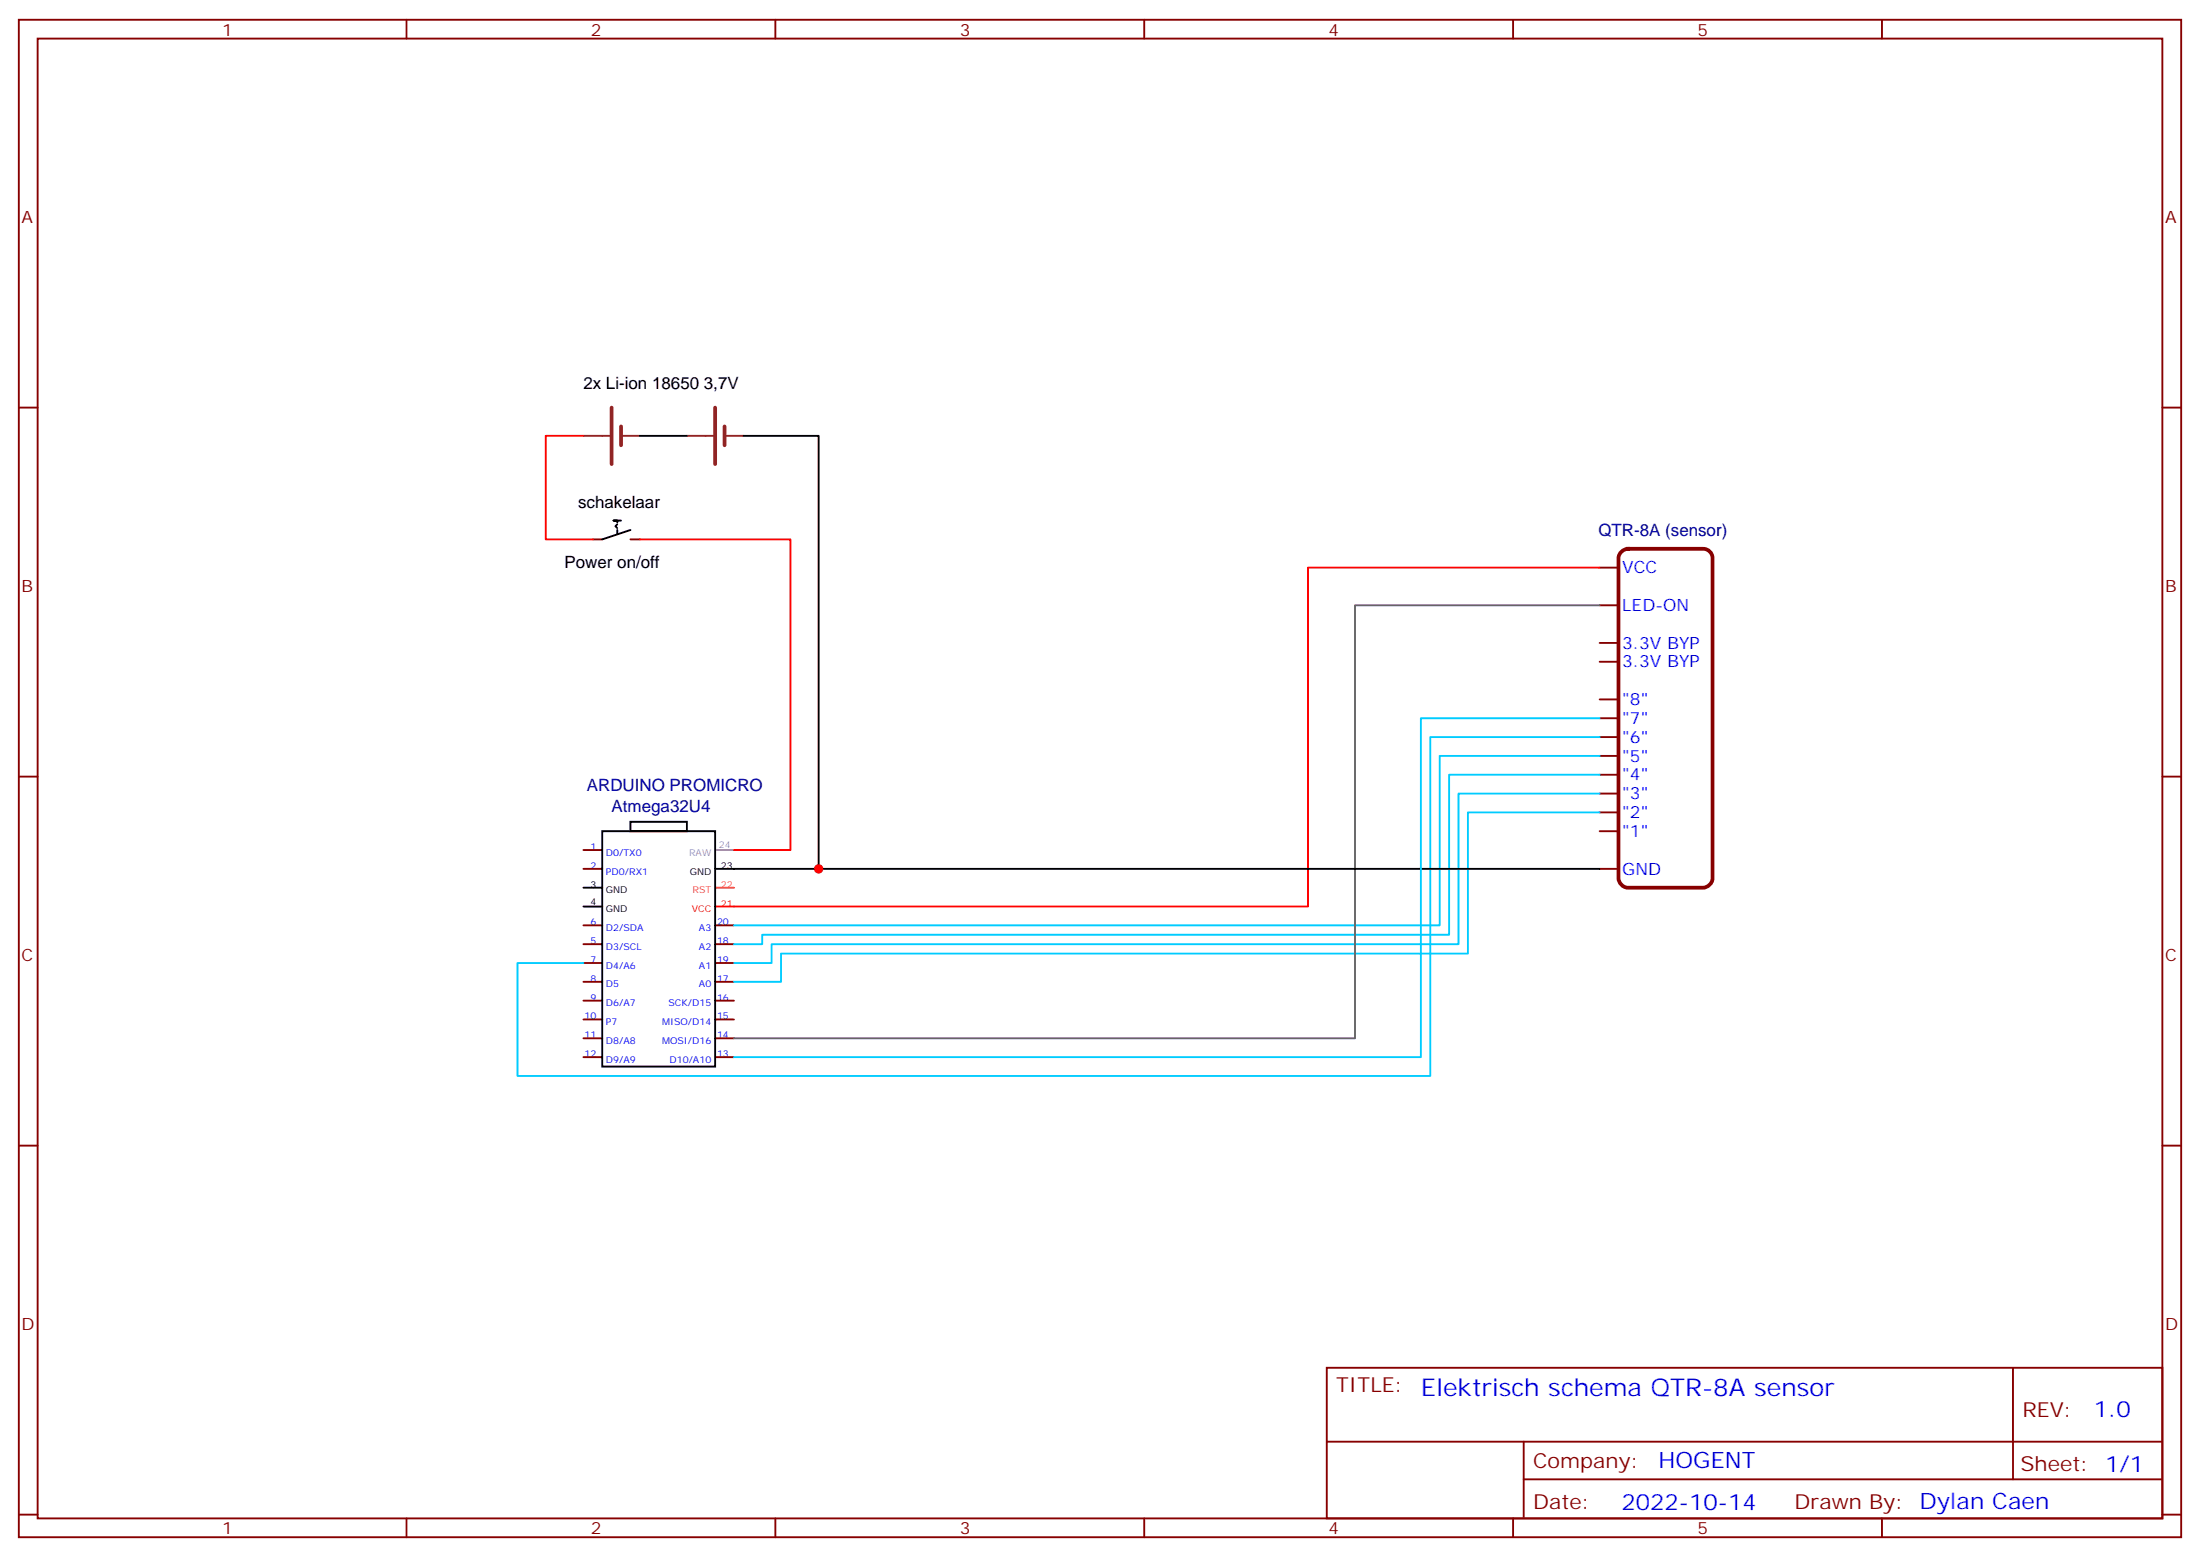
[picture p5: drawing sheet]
<svg xmlns="http://www.w3.org/2000/svg" width="412mm" height="292mm" viewBox="0 0 412 292" stroke-linecap="round" stroke-linejoin="round" font-family="sans-serif">
<g fill="none" stroke="#870000" stroke-width=".35">
<path d="M3.5 3.7h405.4v284.3h-405.4zM7.1 7.2h398.2v277.3h-398.2zM76.2 3.7v3.5M145.3 3.7v3.5M214.5 3.7v3.5M283.6 3.7v3.5M352.8 3.7v3.5M3.5 76.4h3.6M405.3 76.4h3.6M111.1 101.1h1.8M118.2 101.1h1.7M299.9 106.4h3.5"/>
<path d="M299.9 113.4h3.5M299.9 138.1h3.5M299.9 134.6h3.5M299.9 131.1h3.5M299.9 124h3.5M299.9 120.5h3.5M3.5 145.5h3.6M109.4 159.3h3.5M299.9 155.8h3.5M299.9 152.2h3.5M299.9 148.7h3.5M299.9 145.2h3.5"/>
<path d="M299.9 141.6h3.5M405.3 145.5h3.6M109.4 162.8h3.5M109.4 173.4h3.5M109.4 176.9h3.5M134.1 173.4h3.5M134.1 176.9h3.5M299.9 162.8h3.5M109.4 180.4h3.5M109.4 184h3.5M109.4 187.5h3.5M109.4 191h3.5"/>
<path d="M109.4 194.6h3.5M109.4 198.1h3.5M134.1 180.4h3.5M134.1 184h3.5M134.1 187.5h3.5M134.1 191h3.5M134.1 194.6h3.5M134.1 198.1h3.5M3.5 214.7h3.6M405.3 214.7h3.6M248.7 256.3h156.6v28.2h-156.6zM377.3 256.3v20.9"/>
<path d="M248.7 270.1h156.5M285.6 277.2h119.6M285.6 270.1v14.2M3.5 283.8h3.6M76.2 284.5v3.5M145.3 284.5v3.5M214.5 284.5v3.5M283.6 284.5v3.5M352.8 284.5v3.5M405.3 283.8h3.6"/>
</g>
<path d="M115.7 98.2l-.3 .4 .3 .4M115.7 99.3v.7M116.4 97.5h-1.4h.7v.4M118.2 99.3l-5.3 1.8M119.9 81.7h8.9M139.3 81.7h14.2v81.1M112.9 155.8h21.2v44h-21.2zM118.2 154h10.6v1.8h-10.6zM109.4 166.3h3.5M109.4 169.9h3.5M134.1 162.8h165.8" fill="none" stroke="#000" stroke-width=".35"/>
<path d="M109.4 81.7h-7.1v19.4h8.8M119.9 101.1h28.3v58.2h-10.6M299.9 106.4h-54.7v63.5h-111.1" fill="none" stroke="#f00" stroke-width=".35"/>
<path d="M134.1 166.3h3.5" fill="none" stroke="#f60" stroke-width=".35"/>
<path d="M134.1 159.3h3.5" fill="none" stroke="#999" stroke-width=".35"/>
<path d="M304 103.4l.7-.5 .5-.1h14.1a1.76 1.76 0 0 1 1.7 1.8v60a1.89 1.89 0 0 1-1.7 1.7h-14.1a1.89 1.89 0 0 1-1.8-1.7v-60l.1-.5z" fill="none" stroke="#870000" stroke-width=".71"/>
<path d="M114.7 76.4v10.6M116.4 79.9v3.5M134.1 76.4v10.6M135.8 79.9v3.5" fill="none" stroke="#8c2424" stroke-width=".71"/>
<path d="M109.4 81.7h4.9M116.4 81.7h3.5M128.8 81.7h4.9M135.8 81.7h3.5" fill="none" stroke="#8c2424" stroke-width=".35"/>
<path d="M299.9 138.1h-31.8v63.5h-171.1v-21.2h12.4M299.9 134.6h-33.6v63.5h-128.7M299.9 152.2h-24.7v26.5h-128.8v5.3h-8.8M299.9 148.7h-26.5v28.2h-128.8v3.5h-7M299.9 145.2h-28.3v30h-128.7v1.7h-5.3M299.9 141.6h-30v31.8h-132.3" fill="none" stroke="#0cf" stroke-width=".35"/>
<path d="M299.9 113.4h-45.9v81.2h-116.4" fill="none" stroke="#666" stroke-width=".35"/>
<circle cx="153.5" cy="162.8" r=".88" fill="#c00"/>
<text font-size="4.6" fill="#00f" x="266.3" y="261.6">Elektrisch schema QTR-8A sensor</text>
<g font-size="4.2" fill="#00f">
<text x="392.5" y="265.6">1.0</text>
<text x="310.9" y="275.1">HOGENT</text>
<text x="304" y="282.9">2022-10-14</text>
</g>
<g font-size="3.9" fill="#800">
<text x="250.5" y="260.9">TITLE:</text>
<text x="379.1" y="265.6">REV:</text>
<text x="287.4" y="275.1">Company:</text>
<text x="378.7" y="275.7">Sheet: 1/1</text>
<text x="287.4" y="282.8">Date:</text>
<text x="336.4" y="282.8">Drawn By: Dylan Caen</text>
</g>
<g font-size="3.2" fill="#800">
<text x="41.6" y="6.7">1</text>
<text x="110.8" y="6.7">2</text>
<text x="179.9" y="6.7">3</text>
<text x="249.1" y="6.7">4</text>
<text x="318.2" y="6.7">5</text>
<text x="4.1" y="41.8">A</text>
<text x="405.9" y="41.8">A</text>
<text x="4.1" y="110.9">B</text>
<text x="405.9" y="110.9">B</text>
<text x="4.1" y="180.1">C</text>
<text x="405.9" y="180.1">C</text>
<text x="4.1" y="249.2">D</text>
<text x="405.9" y="249.2">D</text>
<text x="41.6" y="287.5">1</text>
<text x="110.8" y="287.5">2</text>
<text x="179.9" y="287.5">3</text>
<text x="249.1" y="287.5">4</text>
<text x="318.2" y="287.5">5</text>
</g>
<g font-size="3.2">
<text x="109.4" y="72.8">2x Li-ion 18650 3,7V</text>
<text x="108.4" y="95.1">schakelaar</text>
<text x="105.8" y="106.4">Power on/off</text>
</g>
<g font-size="3.2" fill="#000080">
<text x="299.6" y="100.5">QTR-8A (sensor)</text>
<text x="110" y="148.1">ARDUINO PROMICRO</text>
<text x="114.7" y="152.2">Atmega32U4</text>
</g>
<g font-size="3.2" fill="#00f">
<text x="304.1" y="107.4">VCC</text>
<text x="304.1" y="114.5">LED-ON</text>
<text x="304.1" y="125.1">3.3V BYP</text>
<text x="304.1" y="121.5">3.3V BYP</text>
<text x="304.1" y="135.6">&quot;7&quot;</text>
<text x="304.1" y="132.1">&quot;8&quot;</text>
<text x="304.1" y="142.7">&quot;5&quot;</text>
<text x="304.1" y="139.2">&quot;6&quot;</text>
<text x="304.1" y="149.8">&quot;3&quot;</text>
<text x="304.1" y="146.2">&quot;4&quot;</text>
<text x="304.1" y="153.3">&quot;2&quot;</text>
<text x="304.1" y="156.8">&quot;1&quot;</text>
<text x="304.1" y="163.9">GND</text>
</g>
<g font-size="1.8" fill="#00f">
<text x="110.7" y="159.3">1</text>
<text x="113.6" y="160.3">D0/TX0</text>
<text x="110.7" y="162.8">2</text>
<text x="113.6" y="163.9">PD0/RX1</text>
<text x="110.7" y="173.4">6</text>
<text x="134.4" y="173.4">20</text>
<text x="110.7" y="176.9">5</text>
<text x="113.6" y="174.4">D2/SDA</text>
<text x="113.6" y="178">D3/SCL</text>
<text x="131" y="178">A2</text>
<text x="131" y="174.4">A3</text>
<text x="134.4" y="176.9">18</text>
<text x="110.7" y="180.4">7</text>
<text x="110.7" y="184">8</text>
<text x="113.6" y="181.5">D4/A6</text>
<text x="113.6" y="185">D5</text>
<text x="131" y="185">A0</text>
<text x="131" y="181.5">A1</text>
<text x="134.4" y="184">17</text>
<text x="134.4" y="180.4">19</text>
<text x="109.6" y="191">10</text>
<text x="110.7" y="187.5">9</text>
<text x="113.6" y="188.6">D6/A7</text>
<text x="125.3" y="188.6">SCK/D15</text>
<text x="134.4" y="191">15</text>
<text x="134.4" y="187.5">16</text>
<text x="109.6" y="194.6">11</text>
<text x="113.6" y="192.1">P7</text>
<text x="113.6" y="195.6">D8/A8</text>
<text x="124.1" y="195.6">MOSI/D16</text>
<text x="124.1" y="192.1">MISO/D14</text>
<text x="134.4" y="194.6">14</text>
<text x="109.6" y="198.1">12</text>
<text x="113.6" y="199.1">D9/A9</text>
<text x="125.5" y="199.1">D10/A10</text>
<text x="134.4" y="198.1">13</text>
</g>
<g font-size="1.8" fill="#999">
<text x="129.2" y="160.3">RAW</text>
<text x="134.8" y="158.9">24</text>
</g>
<g font-size="1.8">
<text x="110.7" y="166.3">3</text>
<text x="113.6" y="167.4">GND</text>
<text x="129.3" y="163.9">GND</text>
<text x="135.1" y="162.8">23</text>
<text x="110.7" y="169.5">4</text>
<text x="113.6" y="170.9">GND</text>
</g>
<g font-size="1.8" fill="#f60">
<text x="129.8" y="167.4">RST</text>
<text x="135.1" y="166.3">22</text>
</g>
<g font-size="1.8" fill="#f00">
<text x="129.7" y="170.9">VCC</text>
<text x="135.1" y="169.9">21</text>
</g>
</svg>
